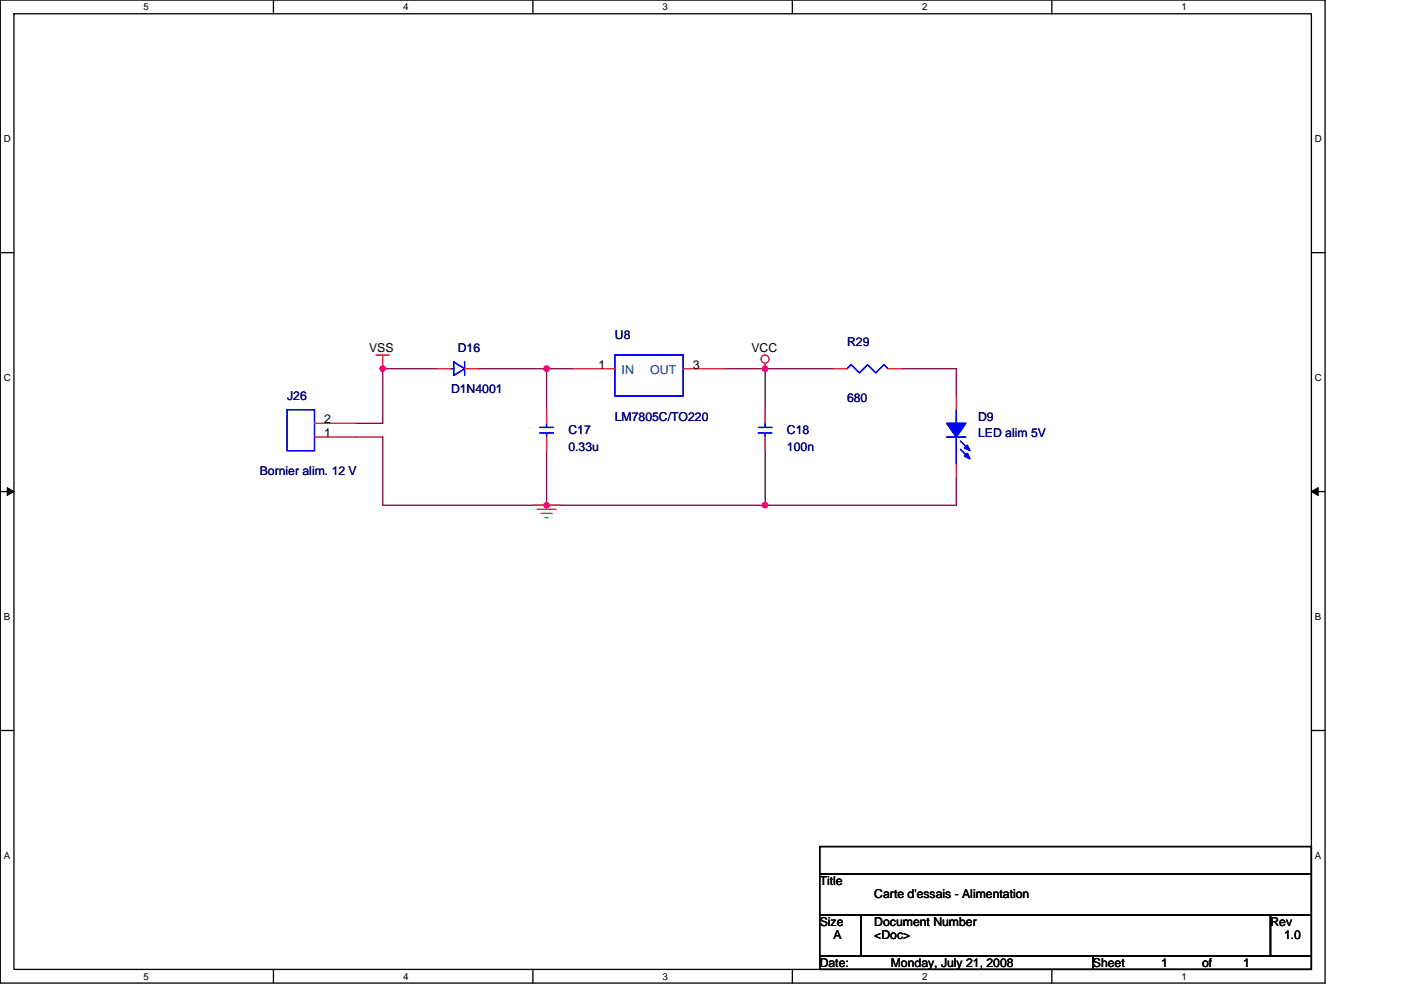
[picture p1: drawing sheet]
<svg xmlns="http://www.w3.org/2000/svg" width="297mm" height="210mm" viewBox="0 0 297 210" stroke-linecap="round" stroke-linejoin="round" font-family="sans-serif">
<path d="M.1 0h280.8v208.5h-280.8zM3 2.9h275v202.7h-275z" fill="none" stroke="#000" stroke-width=".28"/>
<g fill="#fff">
<path d="M30.5 .3h1.1v2.3h-1.1z"/>
<path d="M30.5 205.9h1.1v2.3h-1.1z"/>
</g>
<path d="M58 0v2.9M58 205.6v2.9" fill="none" stroke="#000" stroke-width=".28"/>
<g fill="#fff">
<path d="M85.5 .3h1.1v2.3h-1.1z"/>
<path d="M85.5 205.9h1.1v2.3h-1.1z"/>
</g>
<path d="M113 0v2.9M113 205.6v2.9" fill="none" stroke="#000" stroke-width=".28"/>
<g fill="#fff">
<path d="M140.5 .3h1.1v2.3h-1.1z"/>
<path d="M140.5 205.9h1.1v2.3h-1.1z"/>
</g>
<path d="M168 0v2.9M168 205.6v2.9" fill="none" stroke="#000" stroke-width=".28"/>
<g fill="#fff">
<path d="M195.5 .3h1.2v2.3h-1.2z"/>
<path d="M195.5 205.9h1.2v2.3h-1.2z"/>
</g>
<path d="M223 0v2.9M223 205.6v2.9" fill="none" stroke="#000" stroke-width=".28"/>
<g fill="#fff">
<path d="M250.5 .3h1.2v2.3h-1.2z"/>
<path d="M250.5 205.9h1.2v2.3h-1.2z"/>
<path d="M.8 28.3h1.5v2.3h-1.5z"/>
<path d="M278.8 28.3h1.5v2.3h-1.5z"/>
<path d="M.8 78.9h1.5v2.3h-1.5z"/>
<path d="M278.8 78.9h1.5v2.3h-1.5z"/>
</g>
<path d="M.1 53.6h2.9M278 53.6h2.9" fill="none" stroke="#000" stroke-width=".28"/>
<g fill="#fff">
<path d="M.8 129.6h1.4v2.3h-1.4z"/>
<path d="M278.8 129.6h1.4v2.3h-1.4z"/>
</g>
<path d="M.1 104.3h2.9M278 104.3h2.9" fill="none" stroke="#000" stroke-width=".28"/>
<path d="M1.5 103.4l1.5 .9-1.5 .8zM278 104.3l1.5-.9v1.7z" fill="#000" stroke="#000" stroke-width=".21"/>
<g fill="#fff">
<path d="M.8 180.3h1.4v2.3h-1.4z"/>
<path d="M278.8 180.3h1.4v2.3h-1.4z"/>
</g>
<path d="M.1 154.9h2.9M278 154.9h2.9M173.8 179.6h104.2v5.7h-104.2zM173.8 194h8.7v8.7h-8.7zM173.8 185.3h104.2v8.7h-104.2zM182.5 194h86.9v8.7h-86.9zM269.4 194h8.6v8.7h-8.6zM173.8 202.7h57.9v2.9h-57.9zM231.7 202.7h46.3v2.9h-46.3z" fill="none" stroke="#000" stroke-width=".28"/>
<g fill="none" stroke="#800040" stroke-width=".28">
<path d="M92.7 78.2h-11.6v11.6h-5.8M101.4 78.2h14.5M115.9 78.2v8.7M115.9 78.2h5.8M153.5 78.2h8.7M162.2 78.2v8.7M162.2 78.2h14.5M191.2 78.2h11.6v5.8M75.4 92.7h5.7v14.5h34.8M115.9 95.6v11.6M162.2 95.6v11.6M115.9 107.2h46.3"/>
<path d="M202.8 101.4v5.8h-40.6"/>
</g>
<g fill="#f0f" stroke="#f0f" stroke-width=".28">
<circle cx="115.9" cy="78.2" r=".57"/>
<circle cx="162.2" cy="107.1" r=".57"/>
<circle cx="115.9" cy="107.1" r=".57"/>
<circle cx="162.2" cy="78.2" r=".57"/>
<circle cx="81.1" cy="78.2" r=".57"/>
</g>
<g fill="none" stroke="#f00" stroke-width=".28">
<path d="M79.7 75.3h2.9M81.1 75.3v2.9M92.7 78.2h2.9M98.5 78.2h2.9M121.7 78.2h8.7M144.8 78.2h8.7M162.2 77v1.2M176.7 78.2h2.9M188.3 78.2h2.9M66.7 92.7h8.7M66.7 89.8h8.7M115.9 86.9v2.9"/>
<path d="M115.9 92.7v2.9M162.2 86.9v2.9M162.2 92.7v2.9M202.8 84v2.9M202.8 98.5v2.9M113 107.2h5.8M113.9 108h4M114.7 108.9h2.3M115.6 109.8h.6"/>
<circle cx="162.2" cy="76.2" r=".86"/>
</g>
<g fill="none" stroke="#00f" stroke-width=".28">
<path d="M95.6 78.2h.6M96.2 76.8l2.3 1.4-2.3 1.5zM98.5 76.8v2.9M130.4 75.3h14.4v8.7h-14.4zM179.6 78.2l.9-.9 1.7 1.8 1.7-1.8 1.8 1.8 1.7-1.8 .9 .9M60.9 86.9h5.8v8.7h-5.8zM114.4 91.8h2.9M114.4 90.7h2.9M115.9 89.8v.9M115.9 91.8v.9M160.8 91.8h2.9M160.8 90.7h2.9"/>
<path d="M162.2 89.8v.9M162.2 91.8v.9M200.7 92.7h4.1M202.8 86.9v2.9M202.8 92.7v5.8M203.6 93.6l1.8 1.7M203.6 95.3l1.8 1.7"/>
</g>
<g fill="#00f" stroke="#00f" stroke-width=".28">
<path d="M200.7 89.8h4.1l-2 2.9z" fill-rule="evenodd"/>
<path d="M204.5 96.7l.6-.5 .6 1.1z" fill-rule="evenodd"/>
<path d="M204.5 95l.6-.6 .6 1.2z" fill-rule="evenodd"/>
<path d="M200.7 89.8h4.1l-2 2.9z" fill-rule="evenodd"/>
<path d="M204.5 96.7l.6-.5 .6 1.1z" fill-rule="evenodd"/>
<path d="M204.5 95l.6-.6 .6 1.2z" fill-rule="evenodd"/>
</g>
<g font-size="2.6" fill="#000080">
<text x="130.4" y="71.8">U8</text>
<text x="97.1" y="74.7">D16</text>
<text x="179.6" y="73.3">R29</text>
<text x="95.6" y="83.4">D1N4001</text>
<text x="60.9" y="84.9">J26</text>
<text x="130.4" y="89.2">LM7805C/TO220</text>
<text x="179.6" y="85.2">680</text>
<text x="207.4" y="89.2">D9</text>
<text x="120.5" y="92.1">C17</text>
<text x="120.5" y="95.6">0.33u</text>
<text x="166.9" y="92.1">C18</text>
<text x="166.9" y="95.6">100n</text>
<text x="207.4" y="92.7">LED alim 5V</text>
<text x="55.1" y="100.8">Bornier alim. 12 V</text>
</g>
<g font-size="2.6">
<text x="78.2" y="74.7">VSS</text>
<text x="159.3" y="74.7">VCC</text>
<text x="126.9" y="78.2">1</text>
<text x="146.9" y="78.2">3</text>
<text x="68.7" y="89.8">2</text>
<text x="68.7" y="92.7">1</text>
<text x="173.8" y="187.7">Title</text>
<text x="185.4" y="190.6">Carte d'essais - Alimentation</text>
<text x="173.8" y="196.4">Size</text>
<text x="185.4" y="196.4">Document Number</text>
<text x="269.4" y="196.4">Rev</text>
<text x="176.7" y="199.3">A</text>
<text x="185.4" y="199.3">&lt;Doc&gt;</text>
<text x="272.2" y="199.3">1.0</text>
<text x="173.8" y="205">Date:</text>
<text x="188.9" y="205">Monday, July 21, 2008</text>
<text x="231.7" y="205">Sheet</text>
<text x="246.2" y="205">1</text>
<text x="254.9" y="205">of</text>
<text x="263.6" y="205">1</text>
</g>
<g font-size="2.6" fill="#004080">
<text x="131.8" y="79.4">IN</text>
<text x="137.8" y="79.4">OUT</text>
</g>
<g font-size="2.1">
<text x="30.5" y="2.2">5</text>
<text x="85.5" y="2.2">4</text>
<text x="140.5" y="2.2">3</text>
<text x="195.5" y="2.2">2</text>
<text x="250.5" y="2.2">1</text>
<text x=".8" y="30.1">D</text>
<text x="278.8" y="30.1">D</text>
<text x=".8" y="80.8">C</text>
<text x="278.8" y="80.8">C</text>
<text x=".8" y="131.4">B</text>
<text x="278.8" y="131.4">B</text>
<text x=".8" y="182.1">A</text>
<text x="278.8" y="182.1">A</text>
<text x="30.5" y="207.8">5</text>
<text x="85.5" y="207.8">4</text>
<text x="140.5" y="207.8">3</text>
<text x="195.5" y="207.8">2</text>
<text x="250.5" y="207.8">1</text>
</g>
</svg>
